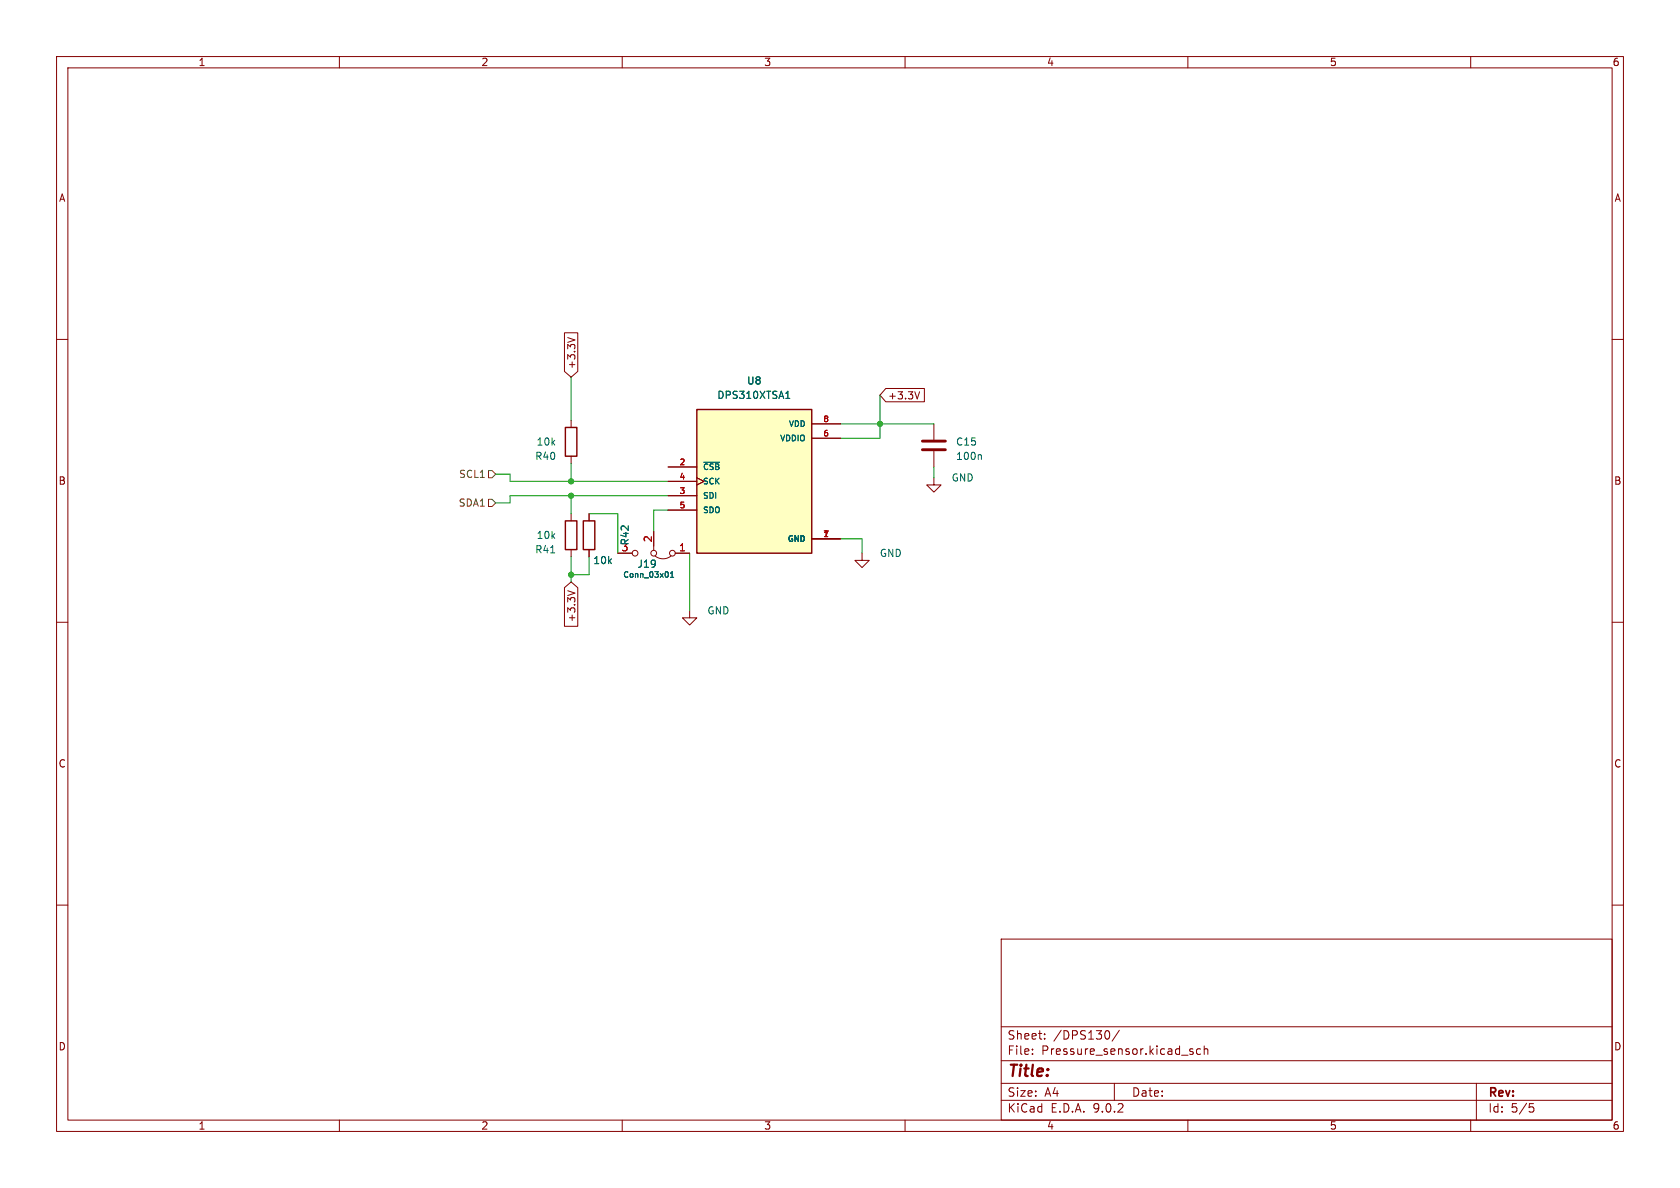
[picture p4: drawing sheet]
<svg xmlns="http://www.w3.org/2000/svg" width="297mm" height="210mm" viewBox="0 0 297 210" stroke-linecap="round" stroke-linejoin="round" font-family="sans-serif">
<g fill="none" stroke="#840000" stroke-width=".18">
<path d="M10 10h277v190h-277zM12 12h273v186h-273zM60 10v2M110 10v2M160 10v2M210 10v2M260 10v2M10 60h2M101 74.3v1.3M165.1 74.9v2.8M165.1 79.8v2.8M285 60h2"/>
<path d="M101 80.6v1.3M101 90.8v1.3M101 97.2v1.2M104.1 90.8v1.3M104.1 97.2v1.2M109.2 97.8h2.6M115.6 94v3.3M115.8 98.3a2.26 2.26 0 0 0 2.8 0M119.4 97.8h2.5M152.4 97.8v1.3h1.3l-1.3 1.2-1.3-1.2h1.3M165.1 84.5v1.2h1.3l-1.3 1.3-1.3-1.3h1.3M10 110h2"/>
<path d="M121.9 108v1.2h1.3l-1.3 1.3-1.3-1.3h1.3M285 110h2M10 160h2M177 166h108v32h-108zM285 160h2M60 198v2M110 198v2M160 198v2M177 194.5h108M177 191.5h108M177 187.5h108M177 181.5h108"/>
<path d="M182.5 186.3v.1M182.5 185.5v.1M184.7 183.6v.1M184.7 182.8v.1M195.8 182.2a.94 .94 0 0 1 0 1.5M197 191.5v3M197.9 182.1l-1.3 2M210 198v2M210.3 185.7l.7 .4-.3 .3-.4-.1M210.9 185.5l-.4-.1-.2 .2M212.2 185.5l-.4-.1-.3 .3v.4l.2 .2h.5M212.9 185.5l.2-.1 .4 .1v.9"/>
<path d="M212.9 184.9v1.5M260 198v2M261 191.5v6.5M270.4 195.1h.7M270.5 195.7h.4l.3 .3-.2 .5-.5 .1"/>
<circle cx="112.3" cy="97.8" r=".51"/>
<circle cx="115.6" cy="97.8" r=".51"/>
<circle cx="118.9" cy="97.8" r=".51"/>
</g>
<path d="M97.3 97.7h.8M173.3 80.4l.2 .2v.6M118.5 102.1h.6M118.5 101.3l.3-.2v1" fill="none" stroke="#006464" stroke-width=".18"/>
<path d="M99.9 75.6h2.1v5h-2.1zM99.9 92.1h2.1v5.1h-2.1zM103.1 92.1h2.1v5.1h-2.1z" fill="none" stroke="#840000" stroke-width=".25"/>
<path d="M163.1 78h4M163.1 79.5h4" fill="none" stroke="#840000" stroke-width=".51"/>
<path d="M123.2 72.4h20.3v25.4h-20.3z" fill="#ffffc2"/>
<path d="M123.2 72.4h20.3v25.4h-20.3z" fill="none" stroke="#840000" stroke-width=".25"/>
<g fill="none" stroke="#840000" stroke-width=".18">
<path d="M99.8 58.8h2.3v6.9l-1.1 1-1.2-1zM100.4 59.7l1.2 .4M143.5 74.9h5.1M143.5 77.5h5.1M156.6 68.7h6.8v2.3h-6.8l-1-1.1zM162.6 69.3l-.5 1.2M104.1 90.8v1.3M104.1 97.2v1.2M109.2 97.8h2.6M115.6 94v2.5M118.1 82.6h5.1M118.1 85.1h5.1"/>
<path d="M118.1 87.6h5.1M118.1 90.2h5.1M119.4 97.8h2.5M123.2 84.5l1.3 .6-1.3 .6M143.5 95.3h5.1M99.8 103.9l1.2-1 1.1 1v6.8h-2.3zM100.4 104.4l1.2 .4"/>
</g>
<path d="M138.9 70.4h.7M139.2 69.3l.1-.1v1.2M124.4 81.7h2.8M118.5 102.1h.6M118.5 101.3l.3-.2v1" fill="none" stroke="#006464" stroke-width=".18"/>
<path d="M86.4 88.3h.6l.6 .6-.6 .6h-.6zM86.4 83.2h.6l.6 .6-.6 .7h-.6z" fill="none" stroke="#725600" stroke-width=".18"/>
<g fill="none" stroke="#009600" stroke-width=".18">
<path d="M101 66.7v7.6M148.6 74.9h16.5M155.6 69.9v7.6h-7M87.6 83.8h2.6v1.3h27.9M101 81.9v3.2M101 87.6v3.2M101 98.4v4.5M104.1 90.8h5.1v7M104.1 98.4v3.2h-3.1M118.1 87.6h-27.9v1.3h-2.6M118.1 90.2h-2.5v3.8M121.9 97.8v10.2"/>
<path d="M148.6 95.3h3.8v2.5M165.1 82.6v1.9"/>
</g>
<g fill="#009600" stroke="#009600" stroke-width=".18">
<circle cx="101" cy="87.6" r=".46"/>
<circle cx="155.6" cy="74.9" r=".46"/>
<circle cx="101" cy="101.6" r=".46"/>
<circle cx="101" cy="85.1" r=".46"/>
</g>
<text font-size="2.8" fill="#840000" x="178" y="190.9">Title:</text>
<g font-size="2.1" fill="#840000">
<text x="178" y="184">Sheet:</text>
<text x="186.2" y="184">/DPS130/</text>
<text x="178" y="186.7">File:</text>
<text x="184.1" y="186.7">Pressure_sensor.kicad_sch</text>
<text x="178" y="196.9">KiCad</text>
<text x="178" y="194.1">Size:</text>
<text x="184.7" y="194.1">A4</text>
<text x="185.7" y="196.9">E.D.A.</text>
<text x="193.3" y="196.9">9.0.2</text>
<text x="200" y="194.1">Date:</text>
<text x="263" y="194.3">Rev:</text>
<text x="263" y="196.9">Id:</text>
<text x="267.1" y="196.9">5/5</text>
</g>
<g font-size="1.8" fill="#840000">
<text x="35" y="11.9">1</text>
<text x="85" y="11.9">2</text>
<text x="135" y="11.9">3</text>
<text x="185" y="11.9">4</text>
<text x="235" y="11.9">5</text>
<text x="285" y="11.9">6</text>
<text x="10.3" y="35.9">A</text>
<text x="285.3" y="35.9">A</text>
<text x="101.9" y="65.3" transform="rotate(-90 101.9 65.3)">+3.3V</text>
<text x="156.9" y="70.8">+3.3V</text>
<text x="10.3" y="85.9">B</text>
<text x="285.3" y="85.9">B</text>
<text x="101.9" y="110.1" transform="rotate(-90 101.9 110.1)">+3.3V</text>
<text x="10.3" y="135.9">C</text>
<text x="285.3" y="135.9">C</text>
<text x="10.3" y="185.9">D</text>
<text x="285.3" y="185.9">D</text>
<text x="35" y="199.9">1</text>
<text x="85" y="199.9">2</text>
<text x="135" y="199.9">3</text>
<text x="185" y="199.9">4</text>
<text x="235" y="199.9">5</text>
<text x="285" y="199.9">6</text>
</g>
<g font-size="1.8" fill="#006464">
<text x="126.7" y="70.7">DPS310XTSA1</text>
<text x="132" y="68.2">U8</text>
<text x="94.5" y="81.5">R40</text>
<text x="94.8" y="79">10k</text>
<text x="168.9" y="81.5">100n</text>
<text x="168.9" y="79">C15</text>
<text x="168.1" y="85.3">GND</text>
<text x="94.8" y="95.5">10k</text>
<text x="94.5" y="98">R41</text>
<text x="104.8" y="99.9">10k</text>
<text x="109.8" y="97.5">3</text>
<text x="111.4" y="96.5" transform="rotate(-90 111.4 96.5)">R42</text>
<text x="112.6" y="100.6">J19</text>
<text x="155.4" y="98.7">GND</text>
<text x="125" y="108.8">GND</text>
</g>
<g font-size="1.8" fill="#725600">
<text x="81" y="89.8">SDA1</text>
<text x="81.1" y="84.7">SCL1</text>
</g>
<g font-size="1.8" fill="#a90000">
<text x="115.3" y="96" transform="rotate(-90 115.3 96)">2</text>
<text x="119.9" y="97.5">1</text>
</g>
<g font-size="1.4" fill="#006464">
<text x="139.3" y="75.7">VDD</text>
<text x="124.2" y="83.3">~{CSB}</text>
<text x="137.8" y="78.2">VDDIO</text>
<text x="124.2" y="85.8">SCK</text>
<text x="124.2" y="88.4">SDI</text>
<text x="124.2" y="90.9">SDO</text>
<text x="139.1" y="96">GND</text>
<text x="110.1" y="102.3">Conn_03x01</text>
</g>
<g font-size="1.4" fill="#a90000">
<text x="145.4" y="74.7">8</text>
<text x="145.4" y="77.2">6</text>
<text x="120" y="82.3">2</text>
<text x="120" y="84.8">4</text>
<text x="120" y="87.4">3</text>
<text x="120" y="89.9">5</text>
<text x="145.4" y="95">1</text>
</g>
</svg>
